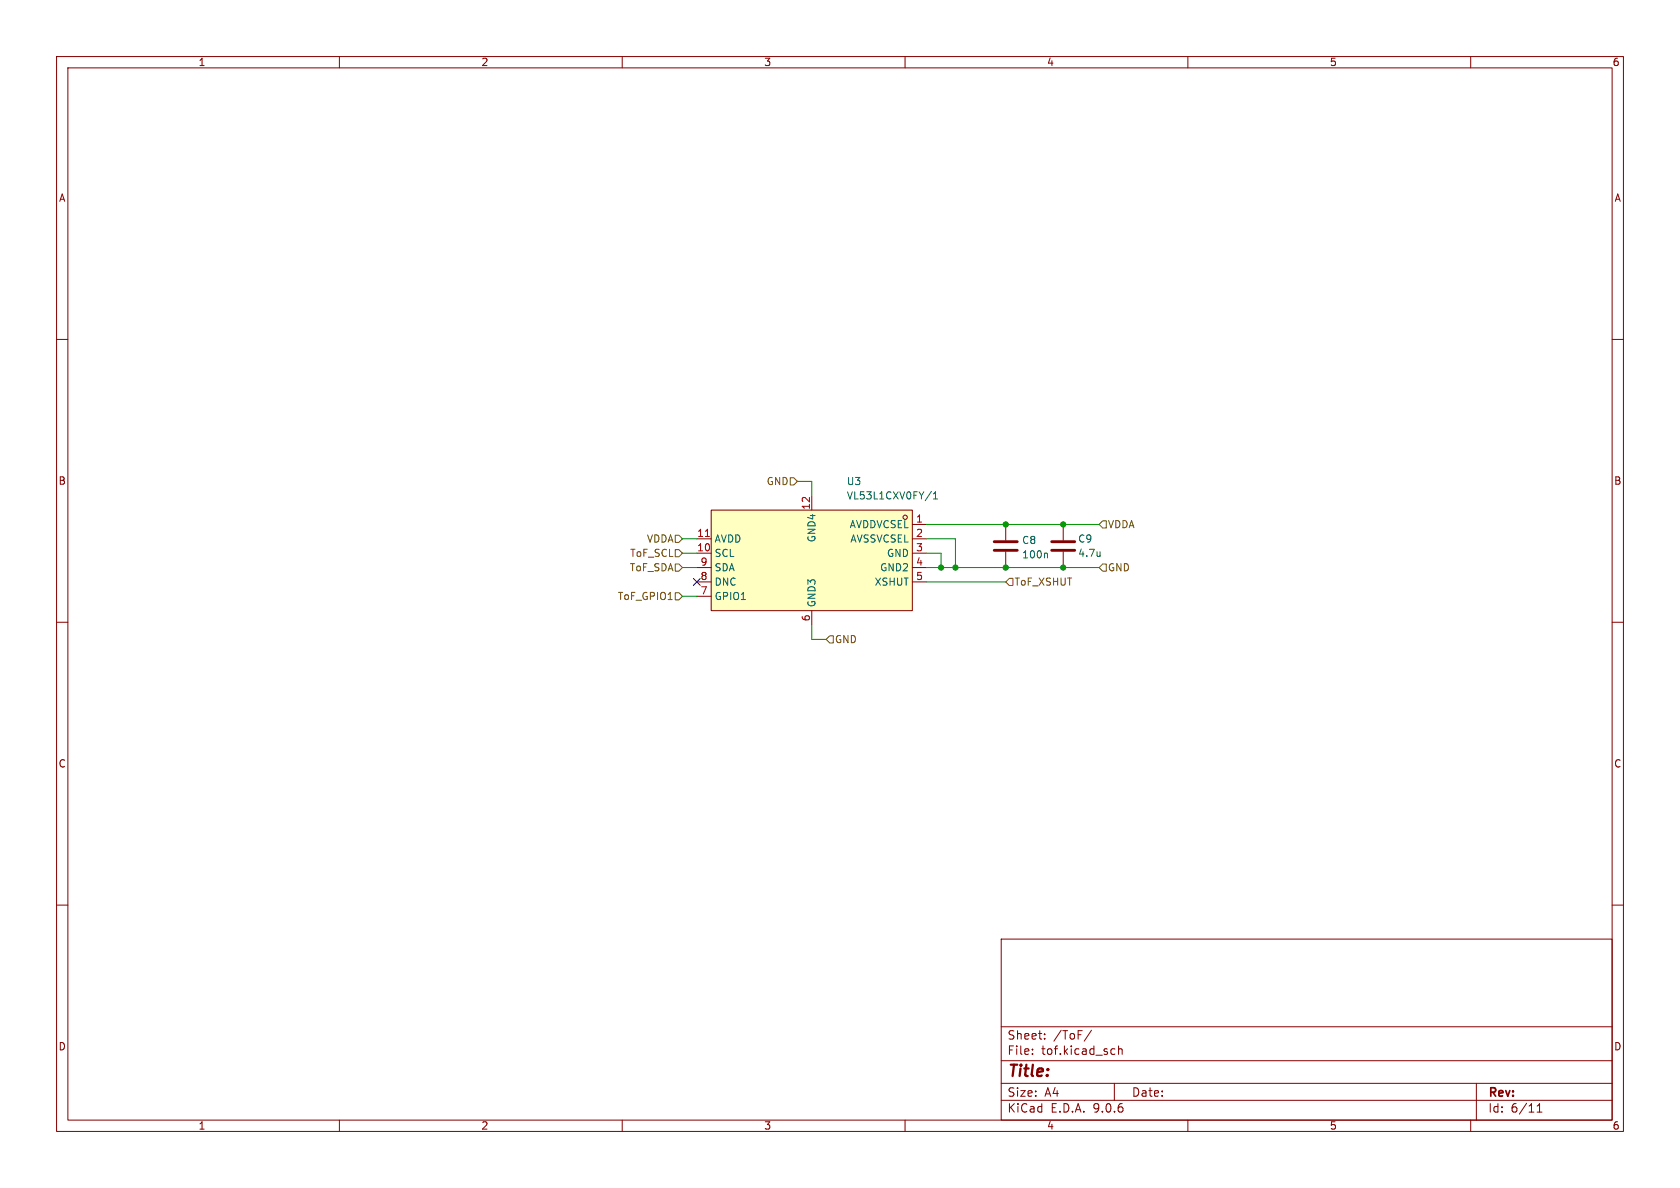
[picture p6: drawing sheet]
(kicad_sch
 (version 20250114)
 (generator "eeschema")
 (generator_version "9.0")
 (paper "A4")
 (lib_symbols
  (symbol "Device:C"
   (pin_numbers (hide yes))
   (pin_names
    (offset 0.254)) (exclude_from_sim no) (in_bom yes) (on_board yes)
   (property "Reference" "C" (at 0.635 2.54 0) (effects (font (size 1.27 1.27)) (justify left)))
   (property "Value" "C" (at 0.635 -2.54 0) (effects (font (size 1.27 1.27)) (justify left)))
   (property "Footprint" "" (at 0.9652 -3.81 0) (effects (font (size 1.27 1.27)) (hide yes)))
   (property "Datasheet" "~" (at 0 0 0) (effects (font (size 1.27 1.27)) (hide yes)))
   (property "Description" "Unpolarized capacitor" (at 0 0 0) (effects (font (size 1.27 1.27)) (hide yes)))
   (symbol "C_0_1"
    (polyline (pts (xy -2.032 0.762) (xy 2.032 0.762)) (stroke (width 0.508) (type default)) (fill (type none)))
    (polyline (pts (xy -2.032 -0.762) (xy 2.032 -0.762)) (stroke (width 0.508) (type default)) (fill (type none))))
   (symbol "C_1_1"
    (pin passive line (at 0 3.81 270) (length 2.794) (name "~" (effects (font (size 1.27 1.27)))) (number "1" (effects (font (size 1.27 1.27)))))
    (pin passive line (at 0 -3.81 90) (length 2.794) (name "~" (effects (font (size 1.27 1.27)))) (number "2" (effects (font (size 1.27 1.27))))))
   (embedded_fonts no))
  (symbol "Library:VL53L1CXV0FY_1" (exclude_from_sim no) (in_bom yes) (on_board yes)
   (property "Reference" "U" (at 0 25.4 0) (effects (font (size 1.27 1.27))))
   (property "Value" "VL53L1CXV0FY/1" (at 0 -25.4 0) (effects (font (size 1.27 1.27))))
   (property "Footprint" "Library:OPTO-SMD_VL53L1CXV0FY-1" (at 0 -27.94 0) (effects (font (size 1.27 1.27)) (hide yes)))
   (property "Datasheet" "https://lcsc.com/product-detail/Sensors_STMicroelectronics_VL53L1CXV0FY-1_VL53L1CXV0FY-1_C190004.html" (at 0 -30.48 0) (effects (font (size 1.27 1.27)) (hide yes)))
   (property "Description" "" (at 0 0 0) (effects (font (size 1.27 1.27)) (hide yes)))
   (property "Manufacturer" "ST(意法半导体)" (at 0 -33.02 0) (effects (font (size 1.27 1.27)) (hide yes)))
   (property "MPN" "VL53L1CXV0FY/1" (at 0 -35.56 0) (effects (font (size 1.27 1.27)) (hide yes)))
   (property "LCSC Part" "C190004" (at 0 -38.1 0) (effects (font (size 1.27 1.27)) (hide yes)))
   (symbol "VL53L1CXV0FY_1_0_1"
    (rectangle (start -8.89 17.78) (end 8.89 -17.78) (stroke (width 0) (type default)) (fill (type background)))
    (circle (center 7.62 -16.51) (radius 0.38) (stroke (width 0) (type default)) (fill (type none)))
    (pin unspecified line (at -11.43 0 0) (length 2.54) (name "GND3" (effects (font (size 1.27 1.27)))) (number "6" (effects (font (size 1.27 1.27)))))
    (pin unspecified line (at -6.35 20.32 270) (length 2.54) (name "GPIO1" (effects (font (size 1.27 1.27)))) (number "7" (effects (font (size 1.27 1.27)))))
    (pin unspecified line (at -3.81 20.32 270) (length 2.54) (name "DNC" (effects (font (size 1.27 1.27)))) (number "8" (effects (font (size 1.27 1.27)))))
    (pin unspecified line (at -3.81 -20.32 90) (length 2.54) (name "XSHUT" (effects (font (size 1.27 1.27)))) (number "5" (effects (font (size 1.27 1.27)))))
    (pin unspecified line (at -1.27 20.32 270) (length 2.54) (name "SDA" (effects (font (size 1.27 1.27)))) (number "9" (effects (font (size 1.27 1.27)))))
    (pin unspecified line (at -1.27 -20.32 90) (length 2.54) (name "GND2" (effects (font (size 1.27 1.27)))) (number "4" (effects (font (size 1.27 1.27)))))
    (pin unspecified line (at 1.27 20.32 270) (length 2.54) (name "SCL" (effects (font (size 1.27 1.27)))) (number "10" (effects (font (size 1.27 1.27)))))
    (pin unspecified line (at 1.27 -20.32 90) (length 2.54) (name "GND" (effects (font (size 1.27 1.27)))) (number "3" (effects (font (size 1.27 1.27)))))
    (pin unspecified line (at 3.81 20.32 270) (length 2.54) (name "AVDD" (effects (font (size 1.27 1.27)))) (number "11" (effects (font (size 1.27 1.27)))))
    (pin unspecified line (at 3.81 -20.32 90) (length 2.54) (name "AVSSVCSEL" (effects (font (size 1.27 1.27)))) (number "2" (effects (font (size 1.27 1.27)))))
    (pin unspecified line (at 6.35 -20.32 90) (length 2.54) (name "AVDDVCSEL" (effects (font (size 1.27 1.27)))) (number "1" (effects (font (size 1.27 1.27)))))
    (pin unspecified line (at 11.43 0 180) (length 2.54) (name "GND4" (effects (font (size 1.27 1.27)))) (number "12" (effects (font (size 1.27 1.27))))))
   (embedded_fonts no)))
 (junction
  (at 177.8 92.71)
  (diameter 0)
  (color 0 0 0 0))
 (junction
  (at 177.8 100.33)
  (diameter 0)
  (color 0 0 0 0))
 (junction
  (at 187.96 92.71)
  (diameter 0)
  (color 0 0 0 0))
 (junction
  (at 168.91 100.33)
  (diameter 0)
  (color 0 0 0 0))
 (junction
  (at 166.37 100.33)
  (diameter 0)
  (color 0 0 0 0))
 (junction
  (at 187.96 100.33)
  (diameter 0)
  (color 0 0 0 0))
 (no_connect
  (at 123.19 102.87))
 (wire
  (pts (xy 187.96 100.33) (xy 194.31 100.33))
  (stroke (width 0) (type default)))
 (wire
  (pts (xy 163.83 95.25) (xy 168.91 95.25))
  (stroke (width 0) (type default)))
 (wire
  (pts (xy 143.51 113.03) (xy 143.51 110.49))
  (stroke (width 0) (type default)))
 (wire
  (pts (xy 120.65 97.79) (xy 123.19 97.79))
  (stroke (width 0) (type default)))
 (wire
  (pts (xy 140.97 85.09) (xy 143.51 85.09))
  (stroke (width 0) (type default)))
 (wire
  (pts (xy 177.8 100.33) (xy 187.96 100.33))
  (stroke (width 0) (type default)))
 (wire
  (pts (xy 120.65 105.41) (xy 123.19 105.41))
  (stroke (width 0) (type default)))
 (wire
  (pts (xy 163.83 97.79) (xy 166.37 97.79))
  (stroke (width 0) (type default)))
 (wire
  (pts (xy 187.96 92.71) (xy 194.31 92.71))
  (stroke (width 0) (type default)))
 (wire
  (pts (xy 120.65 95.25) (xy 123.19 95.25))
  (stroke (width 0) (type default)))
 (wire
  (pts (xy 143.51 85.09) (xy 143.51 87.63))
  (stroke (width 0) (type default)))
 (wire
  (pts (xy 120.65 100.33) (xy 123.19 100.33))
  (stroke (width 0) (type default)))
 (wire
  (pts (xy 168.91 95.25) (xy 168.91 100.33))
  (stroke (width 0) (type default)))
 (wire
  (pts (xy 177.8 92.71) (xy 187.96 92.71))
  (stroke (width 0) (type default)))
 (wire
  (pts (xy 163.83 92.71) (xy 177.8 92.71))
  (stroke (width 0) (type default)))
 (wire
  (pts (xy 146.05 113.03) (xy 143.51 113.03))
  (stroke (width 0) (type default)))
 (wire
  (pts (xy 163.83 102.87) (xy 177.8 102.87))
  (stroke (width 0) (type default)))
 (wire
  (pts (xy 166.37 100.33) (xy 168.91 100.33))
  (stroke (width 0) (type default)))
 (wire
  (pts (xy 166.37 97.79) (xy 166.37 100.33))
  (stroke (width 0) (type default)))
 (wire
  (pts (xy 163.83 100.33) (xy 166.37 100.33))
  (stroke (width 0) (type default)))
 (wire
  (pts (xy 168.91 100.33) (xy 177.8 100.33))
  (stroke (width 0) (type default)))
 (hierarchical_label "GND"
  (shape input)
  (at 194.31 100.33 0)
  (effects (font (size 1.27 1.27)) (justify left)))
 (hierarchical_label "VDDA"
  (shape input)
  (at 194.31 92.71 0)
  (effects (font (size 1.27 1.27)) (justify left)))
 (hierarchical_label "GND"
  (shape input)
  (at 146.05 113.03 0)
  (effects (font (size 1.27 1.27)) (justify left)))
 (hierarchical_label "ToF_XSHUT"
  (shape input)
  (at 177.8 102.87 0)
  (effects (font (size 1.27 1.27)) (justify left)))
 (hierarchical_label "ToF_SDA"
  (shape input)
  (at 120.65 100.33 180)
  (effects (font (size 1.27 1.27)) (justify right)))
 (hierarchical_label "GND"
  (shape input)
  (at 140.97 85.09 180)
  (effects (font (size 1.27 1.27)) (justify right)))
 (hierarchical_label "ToF_SCL"
  (shape input)
  (at 120.65 97.79 180)
  (effects (font (size 1.27 1.27)) (justify right)))
 (hierarchical_label "ToF_GPIO1"
  (shape input)
  (at 120.65 105.41 180)
  (effects (font (size 1.27 1.27)) (justify right)))
 (hierarchical_label "VDDA"
  (shape input)
  (at 120.65 95.25 180)
  (effects (font (size 1.27 1.27)) (justify right)))
 (symbol
  (lib_id "Device:C")
  (at 177.8 96.52 0)
  (unit 1)
  (exclude_from_sim no)
  (in_bom yes)
  (on_board yes)
  (dnp no)
  (property "Reference" "C8" (at 180.594 95.504 0) (effects (font (size 1.27 1.27)) (justify left)))
  (property "Value" "100n" (at 180.594 98.044 0) (effects (font (size 1.27 1.27)) (justify left)))
  (property "Footprint" "" (at 178.7652 100.33 0) (effects (font (size 1.27 1.27)) (hide yes)))
  (property "Datasheet" "~" (at 177.8 96.52 0) (effects (font (size 1.27 1.27)) (hide yes)))
  (property "Description" "Unpolarized capacitor" (at 177.8 96.52 0) (effects (font (size 1.27 1.27)) (hide yes)))
  (pin "1")
  (pin "2"))
 (symbol
  (lib_id "Library:VL53L1CXV0FY_1")
  (at 143.51 99.06 90)
  (unit 1)
  (exclude_from_sim no)
  (in_bom yes)
  (on_board yes)
  (dnp no)
  (property "Reference" "U3" (at 149.606 85.09 90) (effects (font (size 1.27 1.27)) (justify right)))
  (property "Value" "VL53L1CXV0FY/1" (at 149.606 87.63 90) (effects (font (size 1.27 1.27)) (justify right)))
  (property "Footprint" "Library:OPTO-SMD_VL53L1CXV0FY-1" (at 171.45 99.06 0) (effects (font (size 1.27 1.27)) (hide yes)))
  (property "Datasheet" "https://lcsc.com/product-detail/Sensors_STMicroelectronics_VL53L1CXV0FY-1_VL53L1CXV0FY-1_C190004.html" (at 173.99 99.06 0) (effects (font (size 1.27 1.27)) (hide yes)))
  (property "Description" "" (at 143.51 99.06 0) (effects (font (size 1.27 1.27)) (hide yes)))
  (property "Manufacturer" "ST(意法半导体)" (at 176.53 99.06 0) (effects (font (size 1.27 1.27)) (hide yes)))
  (property "MPN" "VL53L1CXV0FY/1" (at 179.07 99.06 0) (effects (font (size 1.27 1.27)) (hide yes)))
  (property "LCSC Part" "C190004" (at 181.61 99.06 0) (effects (font (size 1.27 1.27)) (hide yes)))
  (pin "5")
  (pin "6")
  (pin "7")
  (pin "8")
  (pin "2")
  (pin "10")
  (pin "11")
  (pin "1")
  (pin "12")
  (pin "4")
  (pin "9")
  (pin "3"))
 (symbol
  (lib_id "Device:C")
  (at 187.96 96.52 0)
  (unit 1)
  (exclude_from_sim no)
  (in_bom yes)
  (on_board yes)
  (dnp no)
  (property "Reference" "C9" (at 190.5 95.25 0) (effects (font (size 1.27 1.27)) (justify left)))
  (property "Value" "4.7u" (at 190.5 97.79 0) (effects (font (size 1.27 1.27)) (justify left)))
  (property "Footprint" "" (at 188.9252 100.33 0) (effects (font (size 1.27 1.27)) (hide yes)))
  (property "Datasheet" "~" (at 187.96 96.52 0) (effects (font (size 1.27 1.27)) (hide yes)))
  (property "Description" "Unpolarized capacitor" (at 187.96 96.52 0) (effects (font (size 1.27 1.27)) (hide yes)))
  (pin "1")
  (pin "2")))
